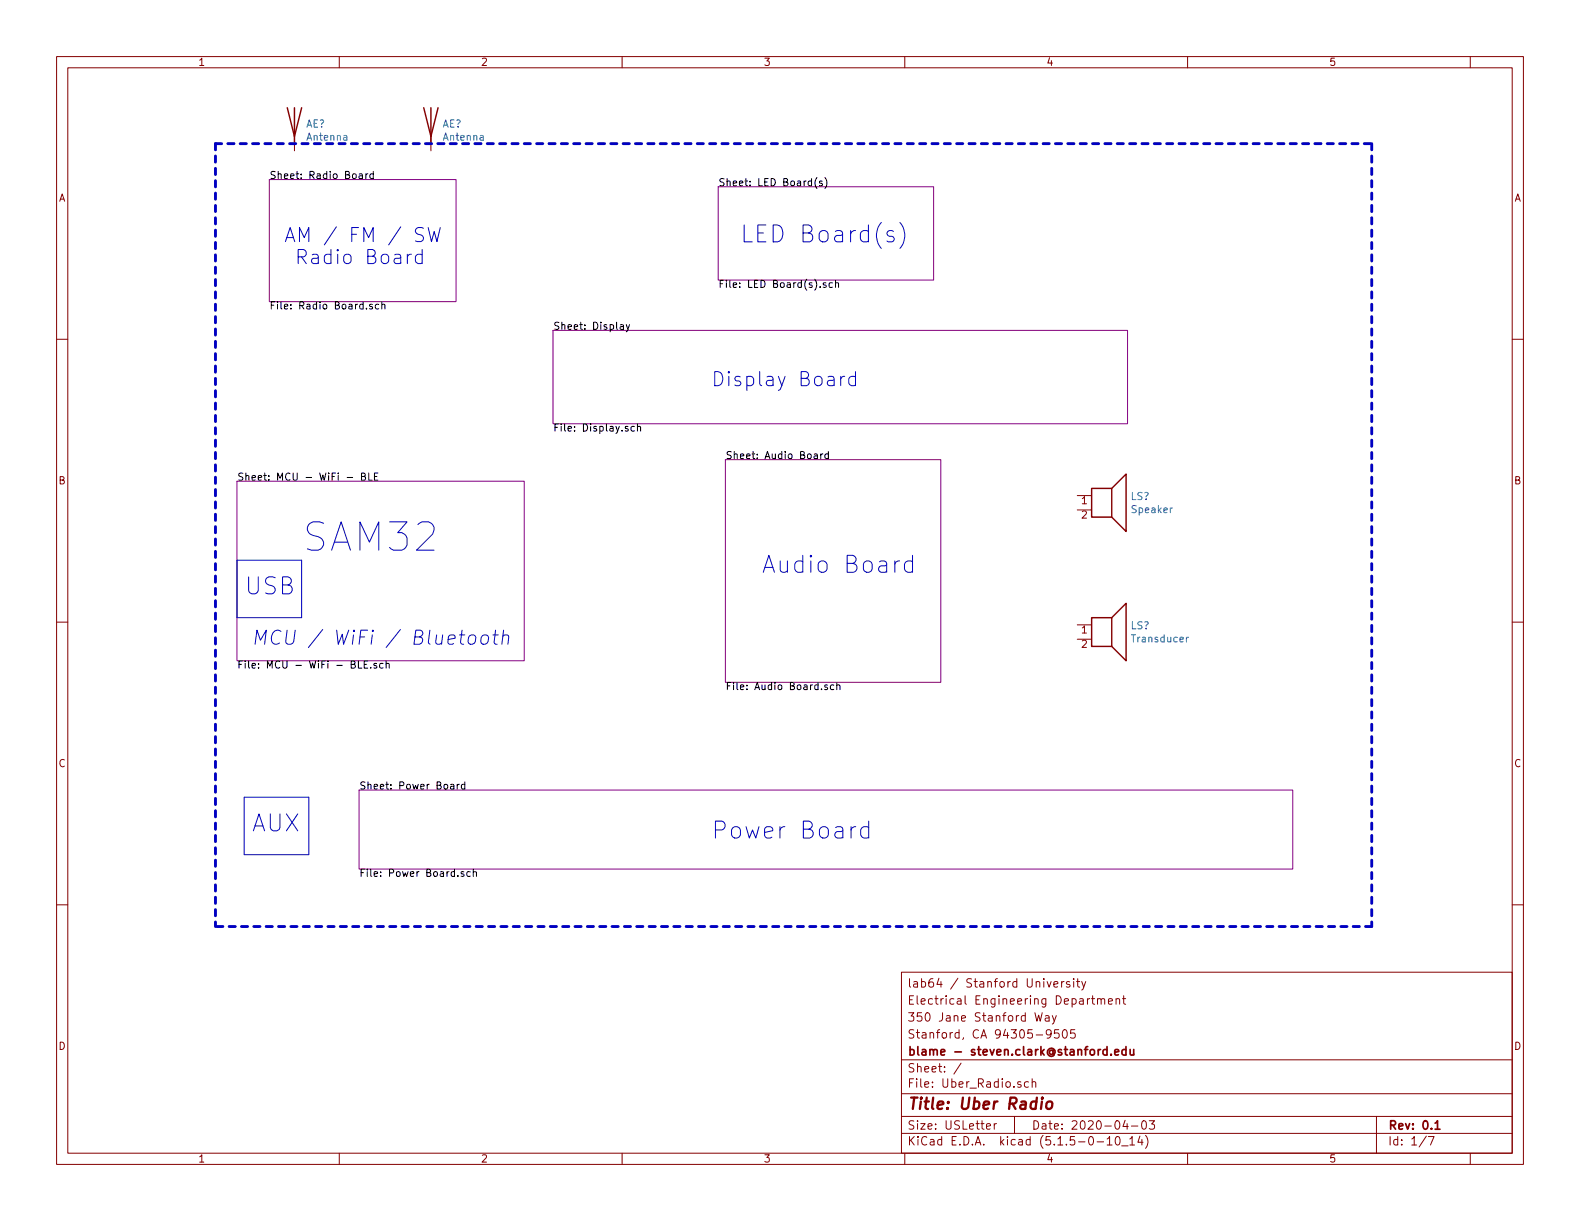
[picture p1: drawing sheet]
<svg xmlns="http://www.w3.org/2000/svg" width="279mm" height="216mm" viewBox="0 0 279 216" stroke-linecap="round" stroke-linejoin="round" font-family="sans-serif">
<g fill="none" stroke="#840000" stroke-width=".18">
<path d="M10 10h259.4v195.9h-259.4zM12 12h255.4v191.9h-255.4zM60 10v2M110 10v2M160 10v2M210 10v2M260 10v2M52.1 24.1v2.6M76.2 24.1v2.6M10 60h2M267.4 60h2M190.5 87.6h2.5"/>
<path d="M190.5 90.2h2.5M10 110h2M190.5 110.5h2.5M190.5 113h2.5M267.4 110h2M10 160h2M267.4 160h2M159.4 171.9h108v32h-108zM183 179.1l.4 1.5 .3-1.1 .2 1.1 .4-1.5M184.9 179.7h.5l.1 .9M185.2 173.6l.3 .9 .4-.9M185.5 179.9l-.5 .1-.2 .2 .1 .3 .1 .1 .5-.1"/>
<path d="M186.1 179.6l.3 1M186.4 174.1l.7-.2-.1-.3h-.4l-.2 .2v.7h.6M186.8 179.6l-.5 1.3-.2 .2M187.7 173.6v.9M188.2 173.6h-.3l-.2 .2M189.2 173.6a.37 .37 0 0 0-.6 .2v.2l.6 .1v.2l-.2 .2h-.4M189.9 173.1v.1M189.9 173.6v.9M190.4 173.6h.5M190.6 173.1v1.2l.3 .2M191.3 173.6l.3 .9M192 173.6l-.5 1.3-.2 .2"/>
<path d="M193 176.6h.6M193.2 176.1v1.3l.4 .2M194.1 176.7l.2-.1 .3 .1 .1 .9M194.1 176.6v1M194.7 176.8a.34 .34 0 0 1 .3-.2 .34 .34 0 0 1 .4 .2v.8M196 177.1l.7-.2-.1-.2-.4-.1-.2 .2 .1 .7h.5M197.4 176.7l.2-.1 .3 .1 .1 .9M197.4 176.6v1M198.5 176.6h.6M198.7 176.1v1.3l.4 .2M159.4 197.4h108M159.4 193.4h108"/>
<path d="M159.4 187.4h108M170 188l-1.3 1.9M174.4 199.2l.8-.2-.1-.2-.4-.1-.3 .2 .1 .7h.6M175.8 198.7v1M176.2 198.7l-.3 .1-.1 .2M179.4 197.4v3M180.5 191.3h-.3l-.2 .2v.2l.5 .1v.4h-.5M181.9 191.3h-.4l-.3 .2v.6l.3 .2 .4-.1M182.5 191.4l.2-.1h.4l.1 1M182.5 190.8v1.5M185.9 182.7l-.3 .3h-.3l-.3-.3v-.4l.2-.2h.4l.2 .1a1.13 1.13 0 0 1-.2 1.3l-.4 .1M187.2 182.1h-.7l-.1 .7 .3-.1h.4l.2 .2-.1 .5-.2 .2-.6-.2"/>
<path d="M188 182.2l.2-.1a.81 .81 0 0 1 .6 .6 .81 .81 0 0 1-.3 .8l-.1 .1a.79 .79 0 0 1-.4-1.4zM190.1 182.1h-.7l-.1 .7 .2-.1h.5l.1 .2v.5l-.2 .2-.6-.2M199 198.1l-.4 1.1h.9M199.3 198.7v1M200.1 199.1h1.1M202 198.3l.4-.1a.94 .94 0 0 1 0 1.5 .82 .82 0 0 1-.4-1.4zM203.2 198.2h1l-.5 .6 .4 .1v.6l-.2 .2-.7-.2M243.4 197.4v6.5M60 203.9v2M110 203.9v2M159.4 200.4h108M160 203.9v2"/>
<path d="M194 201.9h1.1M195.8 201.4l.4-.4v1.5M195.8 202.5h.8M197.4 201.1l.3-.1a.94 .94 0 0 1 0 1.5 .79 .79 0 0 1-.3-1.4zM198.3 202.6h1.2M199.8 201.4l.4-.4v1.5M199.8 202.5h.8M201.6 200.9l-.4 1.1h.9M201.9 201.5v1M202.6 200.8a1.71 1.71 0 0 1 0 2.2M210 203.9v2M252.2 200.9l-1.2 1.9"/>
<path d="M252.6 201h1l-.6 1.5M260 203.9v2"/>
</g>
<path d="M196.5 186.4v.2M197.1 186.1l.7-.2v-.3h-.5l-.2 .2 .1 .7h.6M199.1 185.6h-.4l-.3 .3 .1 .5 .2 .2 .4-.1M199.1 185.1v1.5M199.8 185.6l.1 .9 .4 .1 .2-.2M200.5 185.6v1M253.8 198.6l.4-.4v1.5M253.8 199.7h.8" fill="none" stroke="#840000" stroke-width=".3"/>
<path d="M184.3 194.8l-.2 1.3M184.3 194.1v.2M185.2 194.9a.53 .53 0 0 1 .5-.2 .53 .53 0 0 1 .4 .4l-.1 .6a.54 .54 0 0 1-.5 .4 .54 .54 0 0 1-.5-.4z" fill="none" stroke="#840000" stroke-width=".41"/>
<path d="M47.6 31.8h33v21.5h-33zM127 33h38.1v16.5h-38.1zM97.8 58.4h101.6v16.5h-101.6zM41.9 85.1h50.8v31.7h-50.8zM128.3 81.3h38.1v39.4h-38.1zM63.5 139.7h165.1v14h-165.1z" fill="none" stroke="#840084" stroke-width=".18"/>
<g fill="none" stroke="#000" stroke-width=".18">
<path d="M63.5 30.8h.5l.1 .8M64.1 31l-.4 .1-.2 .2v.2h.6M64.7 30.7v.9M65 30.7l-.2 .1-.1 .2M66 30.8l-.3-.1-.3 .3 .1 .5h.5M66 30.3v1.3M144.5 31.4a1.47 1.47 0 0 0 0 1.9M145.4 32.1l-.3-.1-.2 .2 .1 .2 .4 .1v.3h-.5M145.9 31.4a1.47 1.47 0 0 1 0 1.9M65.8 53.8h-.3l-.1 .2v.2l.4 .1v.3h-.4M67 53.8h-.4l-.2 .2 .1 .6h.5M67.5 53.9l.2-.1h.3l.1 .8"/>
<path d="M67.5 53.4v1.2M109.7 57.5h.5l.1 .7M110.3 57.7l-.5 .1-.1 .1v.3h.6M110.7 57.4l.3 .8M111.3 57.4l-.4 1.1-.2 .2M146 50h-.3l-.1 .2v.1l.4 .2v.3h-.4M147.2 50h-.4l-.2 .2 .1 .6h.5M147.8 50.1l.1-.1h.3l.1 .8M147.8 49.6v1.2M112.2 75.4h-.4l-.2 .2 .1 .6h.5M112.7 75.5l.2-.1h.3l.1 .8M112.7 75v1.2"/>
<path d="M146.5 79.8v1.3M61.4 84.4h1M63.9 84.3l.6-.1 .1-.2-.1-.2-.6-.2v1.3h.5l.2-.1v-.3l-.3-.2M65.2 83.6v1.3h.6M66.2 84.3h.4M66.8 83.6h-.6v1.3h.6M144 80.3h.5l.1 .8M144.6 80.6h-.5l-.2 .2 .1 .3h.6M145.1 80.3v.8M145.5 80.3l-.4 .2M146.5 80.3h-.4l-.2 .2 .1 .6h.5M63.4 116.9v1.2h.6"/>
<path d="M64.4 117.5h.4M65 116.9h-.6v1.2h.6M65.6 118v.1M66.6 117.3h-.3l-.2 .2 .1 .2 .4 .1v.3h-.5M67.7 117.3h-.3l-.3 .2 .2 .6h.4M68.3 117.4l.2-.1h.3v.8M68.3 116.9v1.2M79.7 138.7h.5l.1 .8M80.3 139h-.5l-.1 .2v.3h.6M80.8 138.7v.8M81.2 138.7l-.4 .2M82.2 138.7h-.4l-.2 .2 .1 .6h.5"/>
<path d="M82.2 138.3v1.2M146.3 121.2l-.3-.1-.2 .2 .1 .2 .4 .1v.3h-.5M147.4 121.2l-.3-.1-.3 .2 .2 .6h.4M148 121.2l.2-.1 .3 .1v.7M148 120.7v1.2M82 154.2l-.3-.1-.2 .2 .1 .2 .4 .1v.3h-.5M83.2 154.2l-.4-.1-.3 .3 .2 .5h.5M83.7 154.3l.2-.2 .3 .1 .1 .8M83.7 153.7v1.3"/>
</g>
<path d="M50.8 19.1l1.3 5 1.2-5M52.1 19.1v6.3M74.9 19.1l1.3 5 1.3-5M76.2 19.1v6.3M193 86.4h3.6v5h-3.6zM196.6 86.4l2.5-2.6v10.2l-2.5-2.6M193 109.2h3.6v5.1h-3.6zM196.6 109.2l2.5-2.5v10.1l-2.5-2.5" fill="none" stroke="#840000" stroke-width=".25"/>
<path d="M210.2 112.7l-.4 .2" fill="none" stroke="#008484" stroke-width=".18"/>
<path d="M38.1 25.4h204.5M38.1 25.4v138.4M242.6 25.4v138.4M242.6 163.8h-204.5" fill="none" stroke="#0000c2" stroke-width=".51" stroke-dasharray="1.1 1.1"/>
<g fill="none" stroke="#0000c2" stroke-width=".18">
<path d="M159.1 39.3a3.4 3.4 0 0 1 0 4.6M72 45v1.6M72.7 45a.63 .63 0 0 0-.7 .4M74.7 45.1a.82 .82 0 0 0-1.1 .1l-.1 .2v.7l.1 .3 .3 .2 .8-.1M74.7 44.1v2.5M74.9 40.4l-1-.2a.61 .61 0 0 0-.5 .6 .61 .61 0 0 0 .5 .6 .87 .87 0 0 1 1 .6 .59 .59 0 0 1-.5 .7l-.9-.1M75.7 40.2l.6 2.5 .5-1.8 .5 1.8 .6-2.5M158 40.9l-.3-.1h-.4l-.3 .1-.2 .3 .2 .4 1 .3 .1 .3-.1 .4-.3 .2h-.6l-.3-.2M148.7 66.5v1.7M149.4 66.5a.63 .63 0 0 0-.7 .5M151.3 66.6a.82 .82 0 0 0-1.1 .2l-.1 .2v.7l.1 .3 .4 .2 .7-.1M151.3 65.7v2.5"/>
<path d="M41.9 99.1h11.4v10.1h-11.4zM159.1 99.2a.77 .77 0 0 0-.9 .6M161.4 99.3l-.3-.1h-.6l-.3 .1-.3 .5v.8l.3 .4 .3 .2h.6l.3-.2M161.4 98.2v3M81.3 112.3h.9M81.7 111.4l-.3 2.2 .1 .2 .5 .1M83 112.5a.66 .66 0 0 1 .6-.3 .66 .66 0 0 1 .6 .5l-.2 .7a.67 .67 0 0 1-.6 .5 .67 .67 0 0 1-.6-.5zM85.2 112.5a.66 .66 0 0 1 .7-.3 .66 .66 0 0 1 .5 .5l-.1 .7a.67 .67 0 0 1-.6 .5 .67 .67 0 0 1-.7-.5l.1-.7zM87.2 112.3h.9M87.6 111.4l-.2 2.2 .1 .2 .4 .1M88.9 112.5a.61 .61 0 0 1 1.1 .1l-.2 1.3M89.1 111.4l-.4 2.5"/>
<path d="M43.2 141h11.4v10.1h-11.4zM151.3 146.2a.77 .77 0 0 0-.8 .6M153.6 146.3l-.3-.1h-.5l-.3 .1-.3 .5v.8l.3 .4 .3 .2h.5l.3-.2M153.6 145.2v3"/>
</g>
<text font-size="7" fill="#0000c2" x="53.3" y="97.5">SAM32</text>
<g font-size="4.2" fill="#0000c2">
<text x="130.8" y="42.9">LED Board(s)</text>
<text x="134.6" y="101.3">Audio Board</text>
<text x="43.2" y="105.2">USB</text>
<text x="44.4" y="147.1">AUX</text>
<text x="125.7" y="148.3">Power Board</text>
</g>
<g font-size="3.5" fill="#0000c2">
<text x="50.2" y="42.8">AM / FM / SW</text>
<text x="51.1" y="46.7">Radio Board</text>
<text x="125.7" y="68.3">Display Board</text>
<text x="44.4" y="114">MCU / WiFi / Bluetooth</text>
</g>
<text font-size="2.8" fill="#840000" x="160.4" y="196.2">Title: Uber Radio</text>
<g font-size="2.1" fill="#840000">
<text x="160.4" y="177.6">Electrical Engineering Department</text>
<text x="160.4" y="174.6">lab64 / Stanford University</text>
<text x="160.4" y="183.6">Stanford, CA 94305-9505</text>
<text x="160.4" y="180.6">350 Jane Stanford Way</text>
<text x="160.4" y="189.6">Sheet: /</text>
<text x="160.4" y="186.6">blame - steven.clark@stanford.edu</text>
<text x="160.4" y="192.3">File: Uber_Radio.sch</text>
<text x="160.4" y="202.5">KiCad E.D.A. kicad (5.1.5-0-10_14)</text>
<text x="160.4" y="199.7">Size: USLetter</text>
<text x="182.4" y="199.7">Date: 2020-04-03</text>
<text x="245.4" y="199.7">Rev: 0.1</text>
<text x="245.4" y="202.5">Id: 1/7</text>
</g>
<g font-size="1.8" fill="#840000">
<text x="35" y="11.6">1</text>
<text x="85" y="11.6">2</text>
<text x="135" y="11.6">3</text>
<text x="185" y="11.6">4</text>
<text x="235" y="11.6">5</text>
<text x="10.4" y="35.6">A</text>
<text x="267.8" y="35.6">A</text>
<text x="10.4" y="85.6">B</text>
<text x="191.3" y="89.2">1</text>
<text x="267.8" y="85.6">B</text>
<text x="191.3" y="91.7">2</text>
<text x="191.3" y="112">1</text>
<text x="191.3" y="114.6">2</text>
<text x="10.4" y="135.6">C</text>
<text x="267.8" y="135.6">C</text>
<text x="10.4" y="185.6">D</text>
<text x="267.8" y="185.6">D</text>
<text x="35" y="205.5">1</text>
<text x="85" y="205.5">2</text>
<text x="135" y="205.5">3</text>
<text x="185" y="205.5">4</text>
<text x="235" y="205.5">5</text>
</g>
<g font-size="1.8" fill="#008484">
<text x="54.1" y="22.6">AE?</text>
<text x="78.2" y="22.6">AE?</text>
<text x="54.4" y="24.9">Antenna</text>
<text x="78.5" y="24.9">Antenna</text>
<text x="199.9" y="88.4">LS?</text>
<text x="200.3" y="90.7">Speaker</text>
<text x="199.9" y="111.3">LS?</text>
<text x="200.3" y="113.6">Transducer</text>
</g>
<g font-size="1.8">
<text x="47.6" y="31.6">Sheet: Radio Board</text>
<text x="127" y="32.9">Sheet: LED Board(s)</text>
<text x="127" y="50.9">File: LED Board(s).sch</text>
<text x="47.6" y="54.7">File: Radio Board.sch</text>
<text x="97.8" y="58.3">Sheet: Display</text>
<text x="97.8" y="76.3">File: Display.sch</text>
<text x="128.3" y="81.2">Sheet: Audio Board</text>
<text x="41.9" y="85">Sheet: MCU - WiFi - BLE</text>
<text x="41.9" y="118.2">File: MCU - WiFi - BLE.sch</text>
<text x="128.3" y="122">File: Audio Board.sch</text>
<text x="63.5" y="139.6">Sheet: Power Board</text>
<text x="63.5" y="155">File: Power Board.sch</text>
</g>
</svg>
